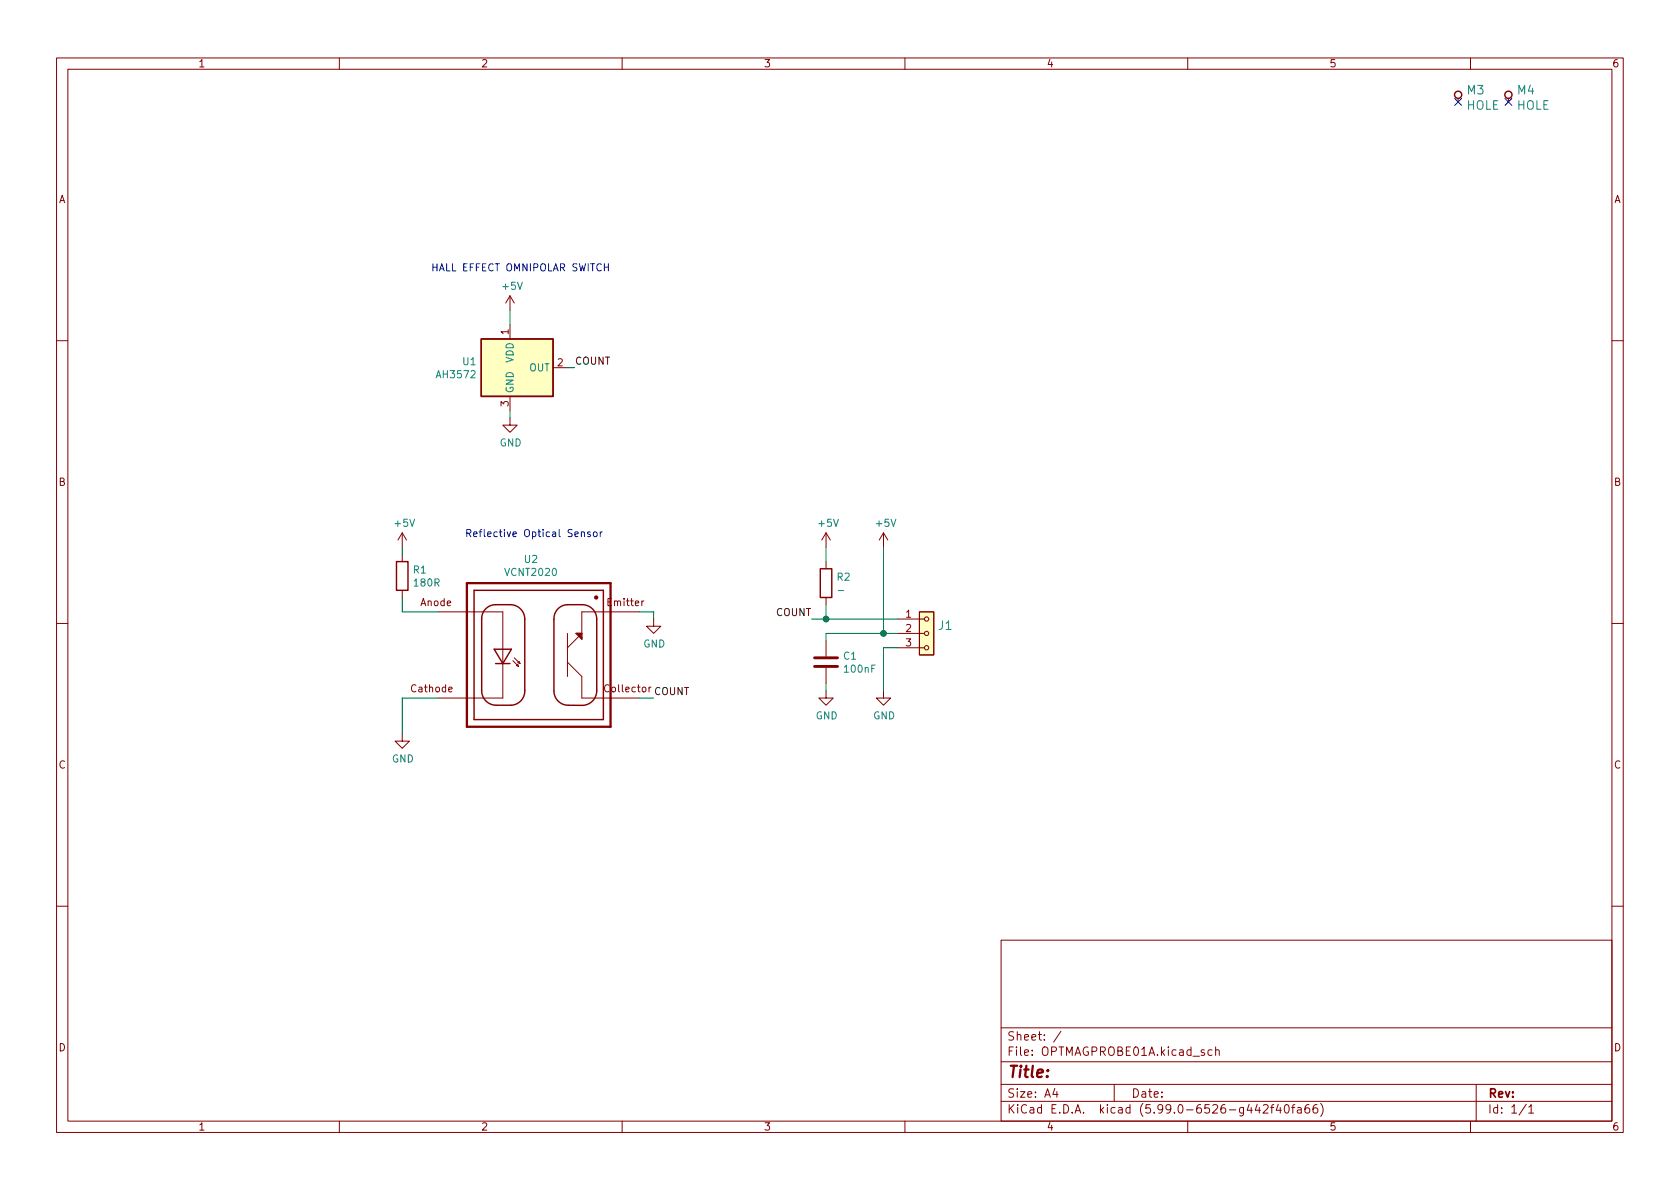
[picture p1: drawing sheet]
<svg xmlns="http://www.w3.org/2000/svg" width="297mm" height="210mm" viewBox="0 0 297 210" stroke-linecap="round" stroke-linejoin="round" font-family="sans-serif">
<g fill="none" stroke="#840000" stroke-width=".18">
<path d="M10 10.2h277v190.1h-277zM12 12.2h273v186.1h-273zM60 10.2v2M110 10.2v2M160 10.2v2M210 10.2v2M257.8 17.4v.6M260 10.2v2M266.7 17.4v.6M90.2 52.3v2.6M90.2 57.4v2.5M90.2 52.3l-.8 1.3"/>
<path d="M90.2 52.3l.7 1.3M10 60.2h2M90.2 73.9v1.3h1.2l-1.2 1.2-1.3-1.2h1.3M90.2 70.1v2.5M97.8 65h2.5M285 60.2h2M71.1 94.2l-.7 1.3M71.1 94.2v2.6M71.1 98v1.3M71.1 94.2l.8 1.3M146 94.2v2.6M146 99.3v1.3"/>
<path d="M146 94.2l-.7 1.3M146 94.2l.8 1.3M156.2 94.2l-.8 1.3M156.2 94.2v2.6M156.2 94.2l.8 1.3M10 110.2h2M71.1 104.4v1.3M77.5 108.2h11.4v15.2h-11.4M90.7 116.8l1 1.1M90.9 116.3l1 1M91.3 117.7l.2-.2 .2 .4zM91.6 117.2l.2-.2 .1 .3z"/>
<path d="M100.3 112v7.6M100.3 117.1l2.6 2.5v3.8h10.1M102.4 112h.2v.3M113 108.2h-10.1v3.8l-2.6 2.5M113.8 106.3l-.3 .2M115.6 109.5v1.2h1.2l-1.2 1.3-1.3-1.3h1.3M146 105.7v1.2M146 113.3v2.8M146 118.1v2.8M158.7 109.5h4.7M158.7 112h4.7M158.7 114.5h4.7"/>
<path d="M162.6 108.2h2.5v7.6h-2.5zM285 110.2h2M71.1 129.8v1.3h1.3l-1.3 1.2-1.3-1.2h1.3M114.8 121.5v.9M115.1 121.5l-.3 .2M146 122.2v1.2h1.3l-1.3 1.3-1.2-1.3h1.2M156.2 122.2v1.2h1.3l-1.3 1.3-1.3-1.3h1.3M10 160.2h2M177 166.3h108v32h-108zM285 160.2h2M60 198.3v2M110 198.3v2"/>
<path d="M160 198.3v2M177 194.8h108M177 191.8h108M177 187.8h108M177 181.8h108M186.5 192.5l-.4 1h1M186.9 193v1M187.6 182.4l-1.3 1.9M197 191.8v3M210 198.3v2M214.3 185.7l-.4-.1-.3 .3v.4l.1 .3h.6M214.9 185.8l.2-.2 .4 .1 .1 .9"/>
<path d="M214.9 185.1v1.5M222.3 195.3l-.4 1h1M222.6 195.8v1M223.4 195.5l.5-.2 .2 .2 .1 .3-.9 1h.9M224.6 195.8h.6M225.2 195.3l-.3 .2v1.3M226 195.3l-.4 1h1M226.4 195.8v1M227.3 195.4l.1-.1a.81 .81 0 0 1 .6 .7 .81 .81 0 0 1-.3 .8h-.1a.81 .81 0 0 1-.6-.6 .81 .81 0 0 1 .3-.8zM228.4 195.8h.5M228.9 195.3l-.3 .2v1.3M229.4 195.9h.6l.1 .9"/>
<path d="M230.1 196.2l-.5 .1a.29 .29 0 0 0-.2 .2 .29 .29 0 0 0 .2 .3h.5M231.4 195.3a.59 .59 0 0 0-.7 .7v.5l.2 .3h.4l.2-.1 .1-.5-.2-.2-.4-.1-.3 .3M232.9 195.3a.59 .59 0 0 0-.8 .7v.5l.2 .3h.4l.2-.1 .1-.5-.1-.2-.5-.1-.3 .3M233.5 195.1a1.72 1.72 0 0 1 0 2.3M260 198.3v2M261 191.8v6.5M269.9 195.3l-1.3 1.9M270.3 195.8l.4-.5v1.5M270.3 196.8h.9"/>
<circle cx="163.8" cy="112" r=".38"/>
<circle cx="163.8" cy="114.5" r=".38"/>
<circle cx="163.8" cy="109.5" r=".38"/>
</g>
<path d="M144 117.9h4.1M144 116.3h4.1" fill="none" stroke="#840000" stroke-width=".51"/>
<g fill="#ffffc2" stroke="#ffffc2" stroke-width=".18">
<path d="M85.1 59.9h12.7v10.2h-12.7z"/>
<path d="M162.6 108.2h2.5v7.6h-2.5z"/>
</g>
<g fill="none" stroke="#840000" stroke-width=".25">
<path d="M85.1 59.9h12.7v10.2h-12.7zM70.1 99.3h2v5.1h-2zM83.8 104.4h22.9v22.8h-22.9zM87.4 114.8h3l-1.5 2.5zM87.6 117.3h2.6M97.9 109.5v12.7M100.3 106.9a2.46 2.46 0 0 0-2.4 2.6M100.3 106.9h2.6a2.57 2.57 0 0 1 2.6 2.5M101.9 112h1v1zM102.1 112l.8 .8M102.4 112.3h.2v.2M105.5 109.5v12.7"/>
<path d="M145 100.6h2.1v5.1h-2.1zM92.8 122.1a2.52 2.52 0 0 1-2.5 2.6h-2.6a2.57 2.57 0 0 1-2.5-2.6v-12.7a2.46 2.46 0 0 1 2.4-2.5h2.6a2.57 2.57 0 0 1 2.6 2.5v12.7M97.9 122.2a2.51 2.51 0 0 0 2.5 2.5M105.5 122.1a2.59 2.59 0 0 1-2.6 2.6h-2.4"/>
<circle cx="257.8" cy="16.8" r=".63"/>
<circle cx="266.7" cy="16.8" r=".63"/>
<circle cx="105.4" cy="105.7" r=".25"/>
<circle cx="105.4" cy="105.7" r=".13"/>
</g>
<path d="M82.5 103.1h25.4v25.4h-25.4z" fill="none" stroke="#840000" stroke-width=".41"/>
<path d="M76.5 46.6v1.3M76.5 47.2h.8M82.5 94.3l.6-.1 .2-.1-.1-.4-.7-.1v1.3M82.8 94.3l.5 .6M83.7 94.5l.6-.1v-.3h-.4l-.2 .1 .1 .6h.5M84.7 94.1h.5M106.1 94.1v.8M106.5 94.1l-.4 .2" fill="none" stroke="#0000c2" stroke-width=".18"/>
<g fill="none" stroke="#008400" stroke-width=".18">
<path d="M90.2 54.9v2.5M90.2 72.6v1.3M100.3 65h1.3M71.1 96.8v1.2M146 96.8v2.5M156.2 96.8v15.2M71.1 105.7v2.5h6.4M113 108.2h2.6v1.3M143.5 109.5h15.2M146 106.9v2.6M158.7 112h-12.7v1.3M158.7 114.5h-2.5v7.7"/>
<path d="M77.5 123.4h-6.4v6.4M113 123.4h2.6M146 120.9v1.3"/>
</g>
<path d="M257.2 17.4l1.2 1.2M258.4 17.4l-1.2 1.2M266.1 17.4l1.2 1.2M267.3 17.4l-1.2 1.2" fill="none" stroke="#000084" stroke-width=".18"/>
<g fill="#008400" stroke="#008400" stroke-width=".18">
<circle cx="156.2" cy="112" r=".51"/>
<circle cx="146.1" cy="109.5" r=".51"/>
</g>
<text font-size="2.8" fill="#840000" x="178" y="190.6">Title:</text>
<g font-size="2.1" fill="#008484">
<text x="259.4" y="16.7">M3</text>
<text x="268.3" y="16.7">M4</text>
<text x="259.3" y="19.4">HOLE</text>
<text x="268.1" y="19.4">HOLE</text>
<text x="166" y="111.4">J1</text>
</g>
<g font-size="2.1" fill="#840000">
<text x="178" y="184">Sheet: /</text>
<text x="178" y="186.7">File: OPTMAGPROBE01A.kicad_sch</text>
<text x="178" y="196.9">KiCad E.D.A. kicad (5.99.0-6526-g442f40fa66)</text>
<text x="178" y="194.1">Size: A4</text>
<text x="200" y="194.1">Date:</text>
<text x="263" y="194.1">Rev:</text>
<text x="263" y="196.9">Id: 1/1</text>
</g>
<g font-size="1.8" fill="#840000">
<text x="35" y="11.9">1</text>
<text x="85" y="11.9">2</text>
<text x="135" y="11.9">3</text>
<text x="185" y="11.9">4</text>
<text x="235" y="11.9">5</text>
<text x="285" y="11.9">6</text>
<text x="10.3" y="35.9">A</text>
<text x="285.3" y="35.9">A</text>
<text x="89.9" y="59.2" transform="rotate(-90 89.9 59.2)">1</text>
<text x="98.6" y="64.8">2</text>
<text x="89.9" y="71.9" transform="rotate(-90 89.9 71.9)">3</text>
<text x="10.3" y="85.9">B</text>
<text x="285.3" y="85.9">B</text>
<text x="74.4" y="107.2">Anode</text>
<text x="107.5" y="107.2">Emitter</text>
<text x="160.2" y="109.2">1</text>
<text x="160.2" y="111.8">2</text>
<text x="160.2" y="114.3">3</text>
<text x="72.8" y="122.4">Cathode</text>
<text x="107.1" y="122.4">Collector</text>
<text x="10.3" y="135.9">C</text>
<text x="285.3" y="135.9">C</text>
<text x="10.3" y="185.9">D</text>
<text x="285.3" y="185.9">D</text>
<text x="35" y="199.9">1</text>
<text x="85" y="199.9">2</text>
<text x="135" y="199.9">3</text>
<text x="185" y="199.9">4</text>
<text x="235" y="199.9">5</text>
<text x="285" y="199.9">6</text>
</g>
<g font-size="1.8" fill="#0000c2">
<text x="77.1" y="48">HALL EFFECT OMNIPOLAR SWITCH</text>
<text x="85.3" y="95">Reflective Optical Sensor</text>
</g>
<g font-size="1.8" fill="#008484">
<text x="88.9" y="51.2">+5V</text>
<text x="81.8" y="64.6">U1</text>
<text x="90.8" y="64.2" transform="rotate(-90 90.8 64.2)">VDD</text>
<text x="93.5" y="65.7">OUT</text>
<text x="77.4" y="66.9">AH3572</text>
<text x="90.8" y="69.6" transform="rotate(-90 90.8 69.6)">GND</text>
<text x="88.3" y="78.9">GND</text>
<text x="69.9" y="93.1">+5V</text>
<text x="144.8" y="93.1">+5V</text>
<text x="155" y="93.1">+5V</text>
<text x="73.1" y="101.4">R1</text>
<text x="89.5" y="101.8">VCNT2020</text>
<text x="92.7" y="99.5">U2</text>
<text x="73.3" y="103.7">180R</text>
<text x="148" y="102.7">R2</text>
<text x="148.4" y="105">-</text>
<text x="113.7" y="114.5">GND</text>
<text x="149.2" y="116.6">C1</text>
<text x="149.4" y="118.9">100nF</text>
<text x="144.2" y="127.2">GND</text>
<text x="154.4" y="127.2">GND</text>
<text x="69.3" y="134.8">GND</text>
</g>
<g font-size="1.8">
<text x="101.6" y="64.5">COUNT</text>
<text x="137.2" y="108.9">COUNT</text>
<text x="115.6" y="122.9">COUNT</text>
</g>
</svg>
